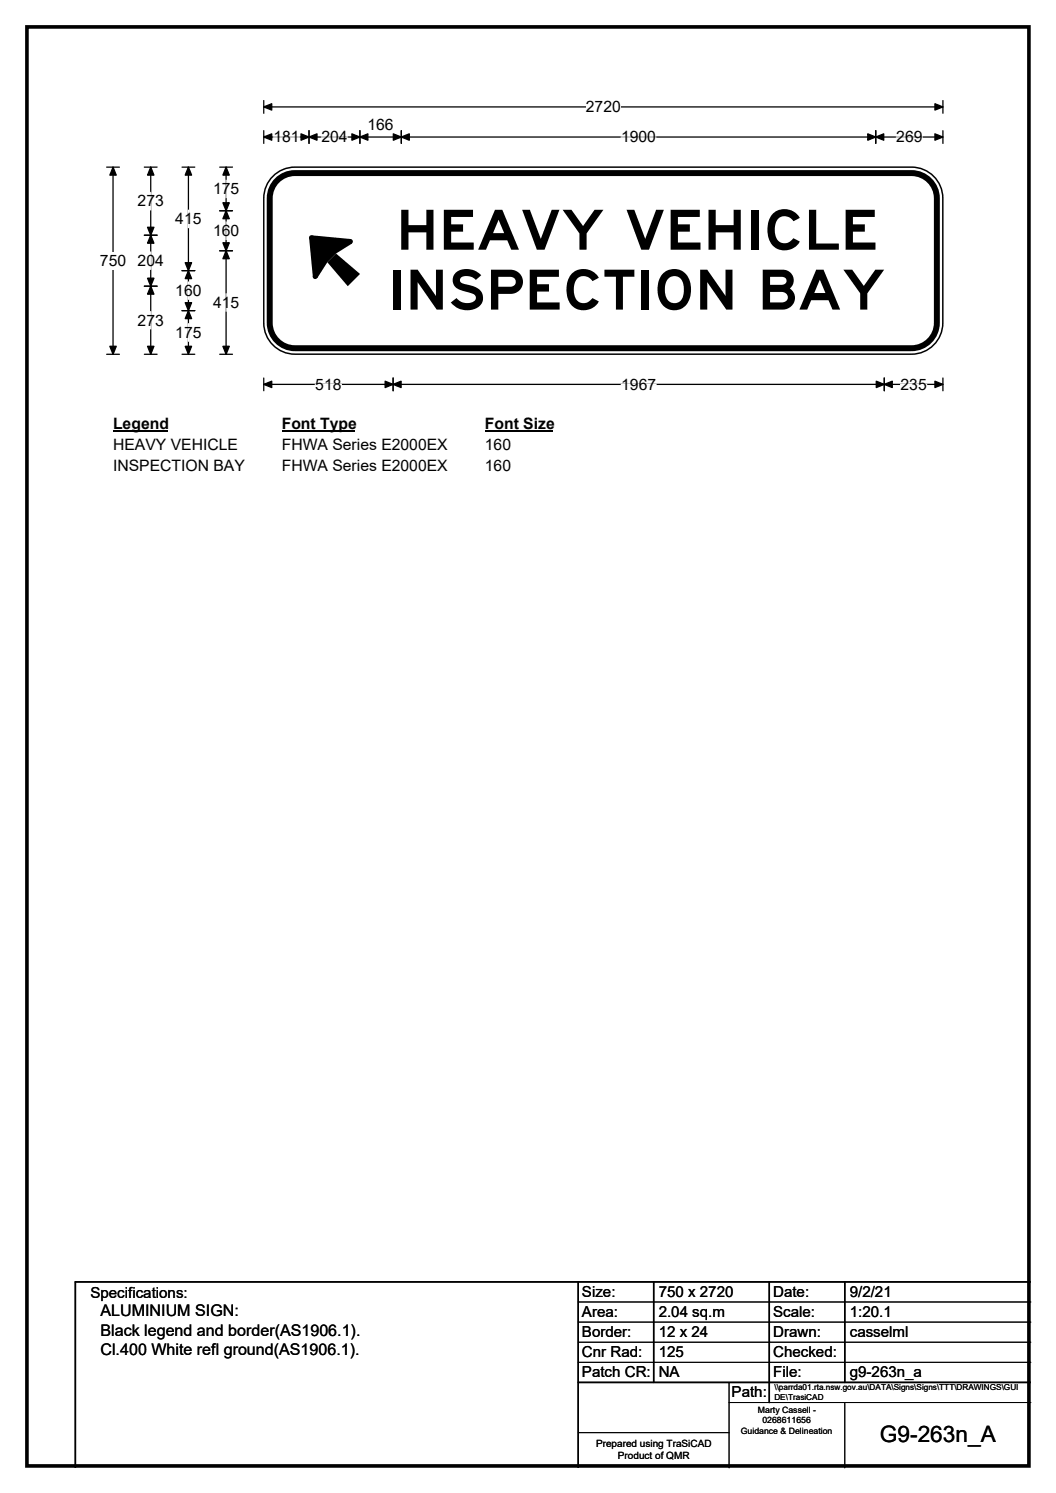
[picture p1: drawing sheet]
<svg xmlns="http://www.w3.org/2000/svg" width="210mm" height="297mm" viewBox="0 0 210 297" stroke-linecap="round" stroke-linejoin="round" font-family="sans-serif">
<path d="M5.4 5.4h199.2v286.3h-199.2z" fill="none" stroke="#000" stroke-width=".72"/>
<path d="M52.5 21.3h135M52.5 20v2.5M187.5 20v2.5" fill="none" stroke="#000" stroke-width=".25"/>
<path d="M52.5 21.3l1.5-.7v1.3zM185.9 20.6l1.6 .7-1.6 .6z" fill="#000" stroke="#000" stroke-width=".25"/>
<path d="M116.5 19.5h6.9v3.5h-6.9z" fill="#fff"/>
<g fill="none" stroke="#000" stroke-width=".25">
<path d="M21.2 33.3h2.5M22.5 33.3v37.2M52.5 27.3h135M52.5 26v2.5M61.4 26v2.5M71.6 26v2.5M79.8 26v2.5M174.1 26v2.5M187.5 26v2.5M21.2 70.5h2.5M52.5 75.2v2.5M52.5 76.5h135"/>
<path d="M78.2 75.2v2.5M175.8 75.2v2.5M187.5 75.2v2.5"/>
</g>
<g fill="#000" stroke="#000" stroke-width=".25">
<path d="M22.5 33.3l.6 1.5h-1.3zM52.5 27.3l1.5-.7v1.3zM61.4 27.3l1.6-.7v1.3zM59.9 26.6l1.5 .7-1.5 .6zM70 26.6l1.6 .7-1.6 .6zM71.6 27.3l1.6-.7v1.3zM78.2 26.6l1.6 .7-1.6 .6zM79.8 27.3l1.6-.7v1.3zM172.6 26.6l1.5 .7-1.5 .6zM174.1 27.3l1.6-.7v1.3zM185.9 26.6l1.6 .7-1.6 .6zM21.8 68.9h1.3l-.6 1.6z"/>
<path d="M52.5 76.5l1.5-.7v1.3zM78.2 76.5l1.6-.7v1.3zM76.6 75.8l1.6 .7-1.6 .6zM174.2 75.8l1.6 .7-1.6 .6zM175.8 76.5l1.6-.7v1.3zM185.9 75.8l1.6 .7-1.6 .6z"/>
</g>
<path d="M54.4 27.3h5.2M63.9 27.3h5.2M123.5 27.3h6.9M178.2 27.3h5.2M62.7 76.5h5.2M123.5 76.5h7M179.1 76.5h5.2" fill="none" stroke="#fff" stroke-width=".25"/>
<path d="M19.9 50.1h5.2v3.5h-5.2z" fill="#fff"/>
<g fill="none" stroke="#000" stroke-width=".25">
<path d="M28.7 33.3h2.5M30 33.3v37.2M36.2 33.3h2.5M37.5 33.3v37.2M43.7 33.3h2.5M45 33.3v37.2M28.7 46.8h2.5M28.7 56.9h2.5M36.2 53.8h2.5M43.7 41.9h2.5M43.7 49.9h2.5M28.7 70.5h2.5"/>
<path d="M36.2 70.5h2.5M36.2 61.8h2.5M43.7 70.5h2.5"/>
</g>
<g fill="#000" stroke="#000" stroke-width=".25">
<path d="M30 33.3l.6 1.5h-1.3zM37.5 33.3l.6 1.5h-1.3zM45 33.3l.6 1.5h-1.3zM30 46.8l.6 1.6h-1.3zM29.3 55.4h1.3l-.6 1.5zM29.3 45.2h1.3l-.6 1.6zM30 56.9l.6 1.6h-1.3zM37.5 53.8l.6 1.6h-1.3zM36.8 52.3h1.3l-.6 1.5zM45 41.9l.6 1.6h-1.3zM44.3 48.3h1.3l-.6 1.6zM44.3 40.3h1.3l-.6 1.6z"/>
<path d="M45 49.9l.6 1.6h-1.3zM29.3 68.9h1.3l-.6 1.6zM36.8 60.2h1.3l-.6 1.6zM37.5 61.8l.6 1.6h-1.3zM36.8 68.9h1.3l-.6 1.6zM44.3 68.9h1.3l-.6 1.6z"/>
</g>
<path d="M30 38.3v3.5M45 35.9v3.4M30 50.1v3.5M37.5 41.8v3.5M37.5 56.1v3.5M45 44.2v3.5M45 58.4v3.5M30 62v3.4M37.5 64.4v3.5" fill="none" stroke="#fff" stroke-width=".25"/>
<path d="M22.5 82.5h10.7v3.5h-10.7z" fill="#fff"/>
<path d="M22.5 85.8h10.7" fill="none" stroke="#000" stroke-width=".32"/>
<path d="M56 82.5h14.4v3.5h-14.4z" fill="#fff"/>
<path d="M56 85.8h14.4" fill="none" stroke="#000" stroke-width=".32"/>
<path d="M96.4 82.5h13.5v3.5h-13.5z" fill="#fff"/>
<path d="M96.4 85.8h13.5" fill="none" stroke="#000" stroke-width=".32"/>
<g fill="#fff">
<path d="M22.5 86.7h24.7v3.4h-24.7z"/>
<path d="M56 86.7h32.9v3.4h-32.9z"/>
<path d="M96.4 86.7h5.2v3.4h-5.2z"/>
<path d="M22.5 90.8h26v3.5h-26z"/>
<path d="M56 90.8h32.9v3.5h-32.9z"/>
<path d="M96.4 90.8h5.2v3.5h-5.2z"/>
</g>
<path d="M54.3 35.1a6.2 6.2 0 0 1 4.3-1.8h122.7a6.2 6.2 0 0 1 6.2 6.1v24.9a6.2 6.2 0 0 1-6.2 6.2h-122.7a6.2 6.2 0 0 1-6.1-6.2v-24.9a6.2 6.2 0 0 1 1.8-4.3z" fill-rule="evenodd" fill="#fff" stroke="#fff" stroke-width=".2"/>
<path d="M55.4 35.6a5 5 0 0 1 3.2-1.2h122.7a5 5 0 0 1 5 5v24.9a5 5 0 0 1-5 5h-122.7a5 5 0 0 1-5-5v-24.9a5 5 0 0 1 1.8-3.8z" fill="none" stroke="#000" stroke-width="1.2"/>
<path d="M54.3 35.1a6.2 6.2 0 0 1 4.3-1.8h122.7a6.2 6.2 0 0 1 6.2 6.1v24.9a6.2 6.2 0 0 1-6.2 6.2h-122.7a6.2 6.2 0 0 1-6.1-6.2v-24.9a6.2 6.2 0 0 1 1.8-4.3zM115 255v37M130 255v20M153 255v24M168 255v20M205 255h-190v37M115 275h90" fill="none" stroke="#000" stroke-width=".3"/>
<g fill="#000">
<path d="M65.1 52.2l1.7-1.8 4.8 4.1-2.4 2.4z"/>
<path d="M61.5 47.4l.5-.6 7.8 .8 .2 .9-3.2 1.9-1.7 1.8-2 3.1-.9-.2z" fill-rule="evenodd"/>
<circle cx="61.9" cy="47.3" r=".49"/>
<circle cx="62.7" cy="55" r=".49"/>
<circle cx="69.7" cy="48" r=".49"/>
</g>
<path d="M115 259h90M115 263h90M115 267h90M115 271h90M145 279h60M145 275v17M168 279v13M115 285h30" fill="none" stroke="#000" stroke-width=".2"/>
<g font-size="11">
<text x="78.8" y="49.7">HEAVY VEHICLE</text>
<text x="77.1" y="61.6">INSPECTION BAY</text>
</g>
<text font-size="4.5" x="175" y="286.9">G9-263n_A</text>
<g font-size="3.2">
<text x="20" y="261.9">ALUMINIUM SIGN:</text>
<text x="20" y="265.7">Black legend and border(AS1906.1).</text>
<text x="20" y="269.6">Cl.400 White refl ground(AS1906.1).</text>
</g>
<g font-size="3.1">
<text x="116.5" y="22.3">2720</text>
<text x="54.4" y="28.3">181</text>
<text x="63.9" y="28.3">204</text>
<text x="73.1" y="25.9">166</text>
<text x="123.5" y="28.3">1900</text>
<text x="178.2" y="28.3">269</text>
<text x="27.4" y="41.1">273</text>
<text x="42.4" y="38.7">175</text>
<text x="34.9" y="44.6">415</text>
<text x="42.4" y="46.9">160</text>
<text x="19.9" y="52.9">750</text>
<text x="27.4" y="52.9">204</text>
<text x="34.9" y="58.9">160</text>
<text x="27.4" y="64.8">273</text>
<text x="42.4" y="61.2">415</text>
<text x="34.9" y="67.2">175</text>
<text x="62.7" y="77.5">518</text>
<text x="123.5" y="77.5">1967</text>
<text x="179.1" y="77.5">235</text>
<text x="22.5" y="85.3">Legend</text>
<text x="22.5" y="89.5">HEAVY VEHICLE</text>
<text x="56" y="85.3">Font Type</text>
<text x="56" y="89.5">FHWA Series E2000EX</text>
<text x="96.4" y="85.3">Font Size</text>
<text x="96.4" y="89.5">160</text>
<text x="22.5" y="93.6">INSPECTION BAY</text>
<text x="56" y="93.6">FHWA Series E2000EX</text>
<text x="96.4" y="93.6">160</text>
</g>
<g font-size="3">
<text x="115.7" y="258">Size:</text>
<text x="131" y="258">750 x 2720</text>
<text x="153.7" y="258">Date:</text>
<text x="169" y="258">9/2/21</text>
<text x="18" y="258.2">Specifications:</text>
<text x="115.7" y="262">Area:</text>
<text x="131" y="262">2.04 sq.m</text>
<text x="153.7" y="262">Scale:</text>
<text x="169" y="262">1:20.1</text>
<text x="115.7" y="266">Border:</text>
<text x="115.7" y="270">Cnr Rad:</text>
<text x="131" y="266">12 x 24</text>
<text x="131" y="270">125</text>
<text x="153.7" y="266">Drawn:</text>
<text x="153.7" y="270">Checked:</text>
<text x="169" y="266">casselml</text>
<text x="115.7" y="274">Patch CR:</text>
<text x="131" y="274">NA</text>
<text x="153.7" y="274">File:</text>
<text x="169" y="274">g9-263n_a</text>
<text x="145.5" y="278">Path:</text>
</g>
<g font-size="2">
<text x="118.5" y="287.8">Prepared using TraSiCAD</text>
<text x="122.9" y="290.2">Product of QMR</text>
</g>
<g font-size="1.7">
<text x="150.7" y="281.1">Marty Cassell -</text>
<text x="147.3" y="285.2">Guidance &amp; Delineation</text>
<text x="151.6" y="283.1">0268611656</text>
</g>
<g font-size="1.6">
<text x="154" y="276.6">\\parrda01.rta.nsw.gov.au\DATA\Signs\Signs\TTT\DRAWINGS\GUI</text>
<text x="154" y="278.5">DE\TrasiCAD</text>
</g>
</svg>
